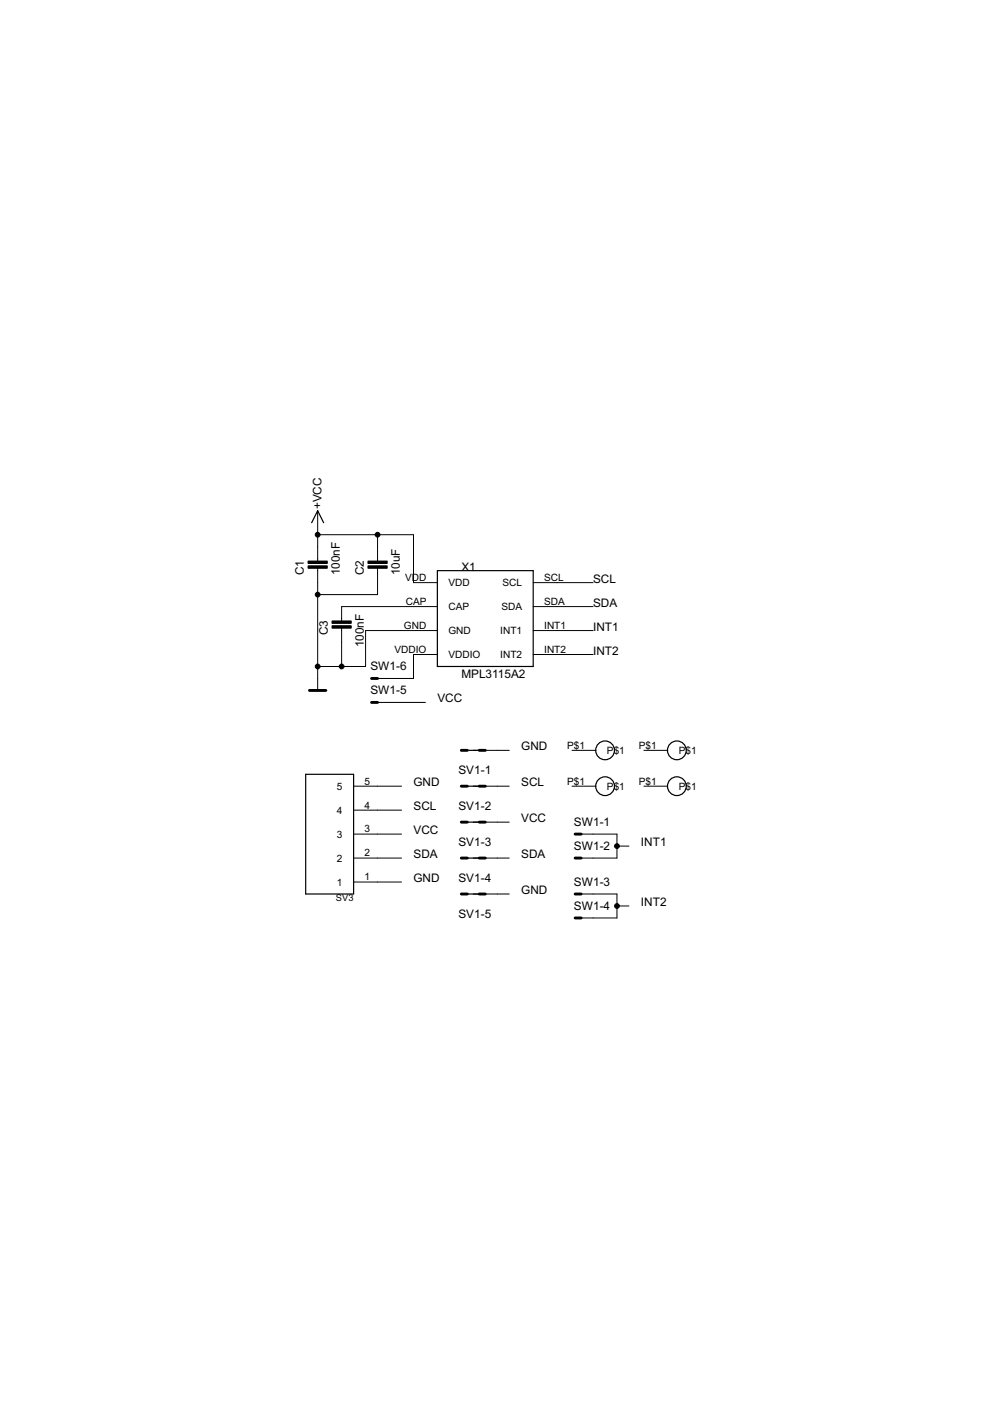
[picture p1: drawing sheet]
<svg xmlns="http://www.w3.org/2000/svg" width="210mm" height="297mm" viewBox="0 0 210 297" stroke-linecap="round" stroke-linejoin="round" font-family="sans-serif">
<g fill="none" stroke="#000" stroke-width=".25">
<path d="M66.1 110.8l1.3-2.5 1.2 2.5M92.7 121h20.4v20.3h-20.4zM97.8 159.1h5.1M64.8 164.2h10.2v25.3h-10.2zM97.8 166.7h5.1M97.8 174.3h5.1M97.8 189.5h5.1M97.8 181.9h5.1"/>
<circle cx="128.3" cy="159.1" r="1.99"/>
<circle cx="143.5" cy="159.1" r="1.99"/>
<circle cx="128.3" cy="166.7" r="1.99"/>
<circle cx="143.5" cy="166.7" r="1.99"/>
</g>
<g fill="none" stroke="#000" stroke-width=".21">
<path d="M67.4 113.4h20.3v10.1h5M67.4 108.3v10.7M80.1 113.4v5.6M67.4 120.5v25.9M72.4 133.2v8.1M80.1 120.5v5.6h-12.7M92.7 128.6h-20.3v3.1M92.7 133.7h-15.2v7.6h-10.1M92.7 138.8h-5v5h-7.6M113.1 123.5h12.7M113.1 128.6h12.7M113.1 133.7h12.7"/>
<path d="M113.1 138.8h12.7M80.1 148.9h10.1M100.4 159.1h7.6M121.3 159.1h5.1M136.5 159.1h5.1M75 176.8h10.1M75 171.8h10.1M75 166.7h10.1M100.4 166.7h7.6M100.4 174.3h7.6M121.3 166.7h5.1M123.2 176.8h7.6v5.1h-7.6"/>
<path d="M130.8 179.4h2.5M136.5 166.7h5.1M75 187h10.1M75 181.9h10.1M100.4 181.9h7.6M100.4 189.5h7.6M123.2 189.5h7.6v5.1h-7.6M130.8 192.1h2.5"/>
</g>
<path d="M65.3 120h4.1v.5h-4.1zM65.3 119h4.1v.5h-4.1zM78 120h4.1v.5h-4.1zM78 119h4.1v.5h-4.1zM70.4 132.7h4.1v.5h-4.1zM70.4 131.7h4.1v.5h-4.1z" fill="#000" stroke="#000" stroke-width=".21"/>
<g fill="none" stroke="#000" stroke-width=".61">
<path d="M65.6 146.4h3.5M78.8 148.9h1.3M78.8 143.8h1.3M97.8 159.1h1.3M101.6 159.1h1.3M97.8 166.7h1.3M97.8 174.3h1.3M101.6 166.7h1.3M101.6 174.3h1.3M121.9 176.8h1.3M97.8 181.9h1.3M97.8 189.5h1.3"/>
<path d="M101.6 181.9h1.3M101.6 189.5h1.3M121.9 181.9h1.3M121.9 189.5h1.3M121.9 194.6h1.3"/>
</g>
<g fill="#000" stroke="#000" stroke-width=".21">
<circle cx="67.4" cy="113.4" r=".51"/>
<circle cx="80.1" cy="113.4" r=".51"/>
<circle cx="67.4" cy="126.1" r=".51"/>
<circle cx="67.4" cy="141.3" r=".51"/>
<circle cx="72.4" cy="141.3" r=".51"/>
<circle cx="130.8" cy="179.4" r=".51"/>
<circle cx="130.8" cy="192.1" r=".51"/>
</g>
<g font-size="2.8">
<text x="68.1" y="108" transform="rotate(-90 68.1 108)">+VCC</text>
<text x="64.4" y="122" transform="rotate(-90 64.4 122)">C1</text>
<text x="72" y="122" transform="rotate(-90 72 122)">100nF</text>
<text x="77.1" y="122" transform="rotate(-90 77.1 122)">C2</text>
<text x="84.7" y="122" transform="rotate(-90 84.7 122)">10uF</text>
<text x="97.8" y="121">X1</text>
<text x="125.7" y="123.5">SCL</text>
<text x="125.7" y="128.6">SDA</text>
<text x="69.5" y="134.7" transform="rotate(-90 69.5 134.7)">C3</text>
<text x="77.1" y="137.2" transform="rotate(-90 77.1 137.2)">100nF</text>
<text x="125.7" y="133.7">INT1</text>
<text x="78.5" y="142.1">SW1-6</text>
<text x="97.8" y="143.8">MPL3115A2</text>
<text x="125.7" y="138.8">INT2</text>
<text x="78.5" y="147.1">SW1-5</text>
<text x="92.7" y="148.9">VCC</text>
<text x="110.5" y="159.1">GND</text>
<text x="87.7" y="166.7">GND</text>
<text x="97.2" y="164.2">SV1-1</text>
<text x="110.5" y="166.7">SCL</text>
<text x="87.7" y="171.8">SCL</text>
<text x="97.2" y="171.8">SV1-2</text>
<text x="87.7" y="176.9">VCC</text>
<text x="97.2" y="179.4">SV1-3</text>
<text x="110.5" y="174.3">VCC</text>
<text x="121.7" y="175.1">SW1-1</text>
<text x="135.9" y="179.4">INT1</text>
<text x="87.7" y="181.9">SDA</text>
<text x="110.5" y="181.9">SDA</text>
<text x="121.7" y="180.2">SW1-2</text>
<text x="87.7" y="187">GND</text>
<text x="97.2" y="187">SV1-4</text>
<text x="110.5" y="189.5">GND</text>
<text x="121.7" y="187.8">SW1-3</text>
<text x="97.2" y="194.6">SV1-5</text>
<text x="121.7" y="192.8">SW1-4</text>
<text x="135.9" y="192.1">INT2</text>
</g>
<g font-size="2.4">
<text x="85.9" y="123.2">VDD</text>
<text x="95.1" y="124.3">VDD</text>
<text x="106.6" y="124.3">SCL</text>
<text x="115.4" y="123.2">SCL</text>
<text x="86" y="128.3">CAP</text>
<text x="95.1" y="129.4">CAP</text>
<text x="106.3" y="129.4">SDA</text>
<text x="115.4" y="128.3">SDA</text>
<text x="85.6" y="133.3">GND</text>
<text x="95.1" y="134.5">GND</text>
<text x="106.1" y="134.5">INT1</text>
<text x="115.4" y="133.3">INT1</text>
<text x="83.6" y="138.4">VDDIO</text>
<text x="95.1" y="139.5">VDDIO</text>
<text x="106.1" y="139.5">INT2</text>
<text x="115.4" y="138.4">INT2</text>
<text x="120.2" y="158.7">P$1</text>
<text x="128.7" y="159.8">P$1</text>
<text x="135.5" y="158.7">P$1</text>
<text x="143.9" y="159.8">P$1</text>
<text x="71.4" y="167.5">5</text>
<text x="77.3" y="166.3">5</text>
<text x="120.2" y="166.3">P$1</text>
<text x="128.7" y="167.5">P$1</text>
<text x="135.5" y="166.3">P$1</text>
<text x="143.9" y="167.5">P$1</text>
<text x="71.4" y="172.5">4</text>
<text x="77.3" y="171.4">4</text>
<text x="71.4" y="177.6">3</text>
<text x="77.3" y="176.5">3</text>
<text x="71.4" y="182.7">2</text>
<text x="77.3" y="181.6">2</text>
<text x="71.4" y="187.8">1</text>
<text x="77.3" y="186.7">1</text>
</g>
<text font-size="2.2" x="71.2" y="191">SV3</text>
</svg>
